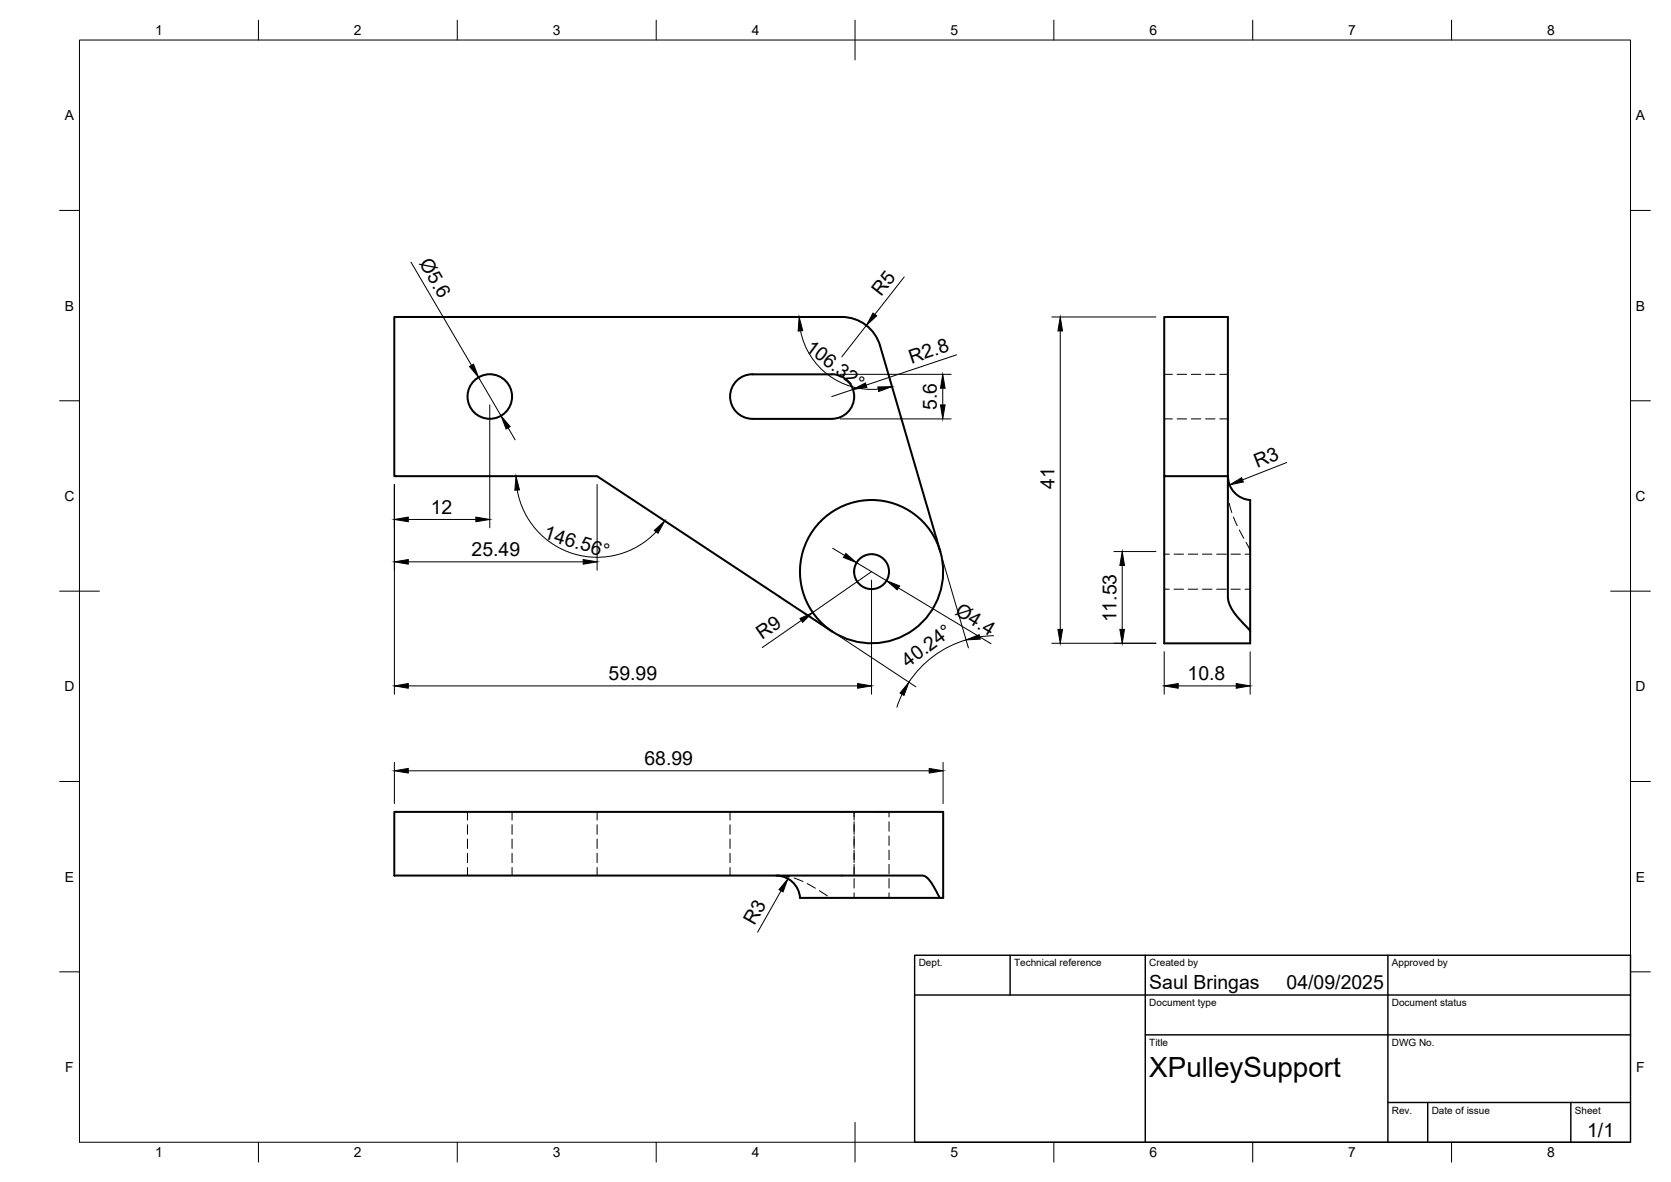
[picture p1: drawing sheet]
<svg xmlns="http://www.w3.org/2000/svg" width="420mm" height="297mm" viewBox="0 0 420 297" stroke-linecap="round" stroke-linejoin="round" font-family="sans-serif">
<!-- layer: Visible -->
<g fill="none" stroke="#000" stroke-width=".51">
<path d="M189.2 94.1h20M189.2 94.1a5.6 5.6 0 0 0-5.6 5.5 5.6 5.6 0 0 0 5.6 5.6M209.2 94.1a5.6 5.6 0 0 1 5.6 5.5 5.6 5.6 0 0 1-5.6 5.6M189.2 105.3h20M292.7 119.7v42h21.6v-3M308.7 119.7h-16v-40h16v70.3a11.3 11.3 0 0 0 3.9 6.7l1.7 2v-33a6.1 6.1 0 0 1-5.5-6M236.4 138.6l-15.1-51.8a10 10 0 0 0-9.6-7.1h-112.6v40h51l59.1 39M195.2 220a6 6 0 0 1 6 5.6M201.1 225.6h36.1v-21.6h-138.1v16h132.9a4.9 4.9 0 0 1 2.9 3l1.5 2.6"/>
<circle cx="123.2" cy="99.6" r="5.6"/>
<circle cx="219.1" cy="143.7" r="18"/>
<circle cx="219.1" cy="143.7" r="4.4"/>
</g>
<!-- layer: Hidden -->
<g fill="none" stroke="#000" stroke-width=".25">
<path d="M292.7 94.1h2.1M296 94.1h2.4M299.6 94.1h2.3M303.1 94.1h2.4M306.7 94.1h2M292.7 105.3h2.1M296 105.3h2.4M299.6 105.3h2.3M303.1 105.3h2.4M306.7 105.3h2M292.7 139.3h1.3M295.2 139.3h2.4"/>
<path d="M298.8 139.3h2.4M302.3 139.3h2.4M305.9 139.3h2.4M308.7 123.4l.2 1.9M309.1 126.5l.6 2.3M309.5 139.3h2.4M310.1 129.9l1 2.2M311.6 133.2l1.1 2.1M313.1 139.3h1.2M313.3 136.3l1 2.3M292.7 148.1h1.3M295.2 148.1h2.4"/>
<path d="M298.8 148.1h2.4M302.3 148.1h2.4M305.9 148.1h2.4M309.5 148.1h2.4M313.1 148.1h1.2M117.5 204v2.1M117.5 207.3v2.4M117.5 210.8v2.4M117.5 214.4v2.4M117.5 218v2M128.8 204v2.1M128.8 207.3v2.4"/>
<path d="M128.8 210.8v2.4M128.8 214.4v2.4M128.8 218v2M150.1 204v2.1M150.1 207.3v2.4M150.1 210.8v2.4M150.1 214.4v2.4M150.1 218v2M183.6 204v2.1M183.6 207.3v2.4M183.6 210.8v2.4M183.6 214.4v2.4"/>
<path d="M183.6 218v2M214.8 204v2.1M214.8 206.5v3.2M214.8 210.1v3.1M214.8 213.6v3.2M214.8 217.2v2.8M223.5 204v1.3M223.5 206.5v2.4M223.5 210.1v2.4M223.5 213.6v2.4M223.5 217.2v2.4M196 220l2.5 .4"/>
<path d="M199.7 220.6l2.2 .9M202.9 222l2.1 1.2M206 223.8l2 1.3M209.1 225.6h.1M214.8 220.8v2.4M214.8 224.4v1.2M223.5 220.8v2.4M223.5 224.4v1.2"/>
</g>
<!-- layer: BORDER -->
<g fill="none" stroke="#000" stroke-width=".25">
<path d="M20 10.1h390v276.9h-390zM65 5.1v5M115 5.1v5M165 5.1v5M215 5.1v10M265 5.1v5M315 5.1v5M365 5.1v5M15 52.9h5M410 52.9h5M15 100.7h5M410 100.7h5"/>
<path d="M15 148.6h10M405 148.6h10M15 196.4h5M410 196.4h5M15 244.2h5M410 244.2h5M65 287v5M115 287v5M165 287v5M215 282.1v9.9M265 287v5M315 287v5"/>
<path d="M365 287v5"/>
</g>
<!-- layer: TITLEBLOCK -->
<path d="M230 240.1h180v46.9h-180zM230 250h180M254 240.1v9.9M288 240.1v46.9M349 240.1v46.9M288 260.1h122M349 277.1h61M359 277.1v9.9M395 277.1v9.9" fill="none" stroke="#000" stroke-width=".36"/>
<!-- layer: FD_Dimensions -->
<g fill="none" stroke="#000" stroke-width=".25">
<path d="M103.3 65.9l15.3 25.9M227.4 69.6l-7.4 9.4M264.5 79.7h26.1M120.3 94.8l5.7 9.7M201.3 83.1a18.2 18.2 0 0 0 19.6 14.7M211.3 94.1h27.9M214.5 97.9l-5.4 1.8M217.8 81.8l-6.1 7.9M237 97.6v4.2M240.5 89.2l-22.7 7.6M266.6 83.2v75M123.1 101.8v30.8"/>
<path d="M127.8 107.5l1.7 3M211.3 105.3h27.9M323.5 116.2l-11.1 4.4M99.2 121.8v52.7M102.7 130.5h17M130.1 123.1a20.4 20.4 0 0 0 14.2 16.1 20.4 20.4 0 0 0 20.7-5.6M150.1 121.8v21.5M209.4 137.8l3 1.8M280.1 138.6h10.5M102.7 141.2h43.9M201.5 155.9l-9.8 6.8M211 159.8l19.3 12.8"/>
<path d="M215.4 141.4l7.5 4.5M219.1 143.7l-14.8 10.2M219.1 145.8v28.7M225.9 147.8l23.3 14M237 140.6l6.5 22.2M249.8 159.8l-3.4 .2M282.2 142.1v16.1M102.7 172.4h112.9M226.8 174.5l-1.3 3.2M242.9 160.8a26 26 0 0 0-14.4 10.6M264.5 161.7h26.1M292.7 163.8v10.7"/>
<path d="M296.2 172.4h14.6M314.3 163.8v10.7M99.2 191.6v10.3M102.7 193.7h130.9M237.1 191.6v10.3M196.4 223.9l-5.9 10.4"/>
</g>
<g fill="#000" stroke="#000" stroke-width=".25">
<path d="M219.5 78.7l.9 .7-2.6 2.4zM118 92.1l1.1-.6 1.2 3.3zM200.9 79.7l.9 3.4-1.1 .1zM214.5 97.9l3.1-1.7 .4 1.1zM220.7 97.2h3.6l-3.4 1.2zM237 94.1l.6 3.5h-1.1zM266.6 79.7l.6 3.5h-1.2zM126 104.5l2.3 2.7-1 .6zM236.5 101.8h1.1l-.6 3.5zM99.2 130.5l3.5-.6v1.2zM119.7 129.9l3.4 .6-3.4 .6zM129.8 119.7l.8 3.4-1.1 .1z"/>
<path d="M164.5 133.3l2.7-2.4-1.8 3.1zM212.7 139.1l2.7 2.3-3.3-1.3zM309.2 121.9l3-1.9 .4 1.1zM99.2 141.2l3.5-.6v1.2zM146.6 140.6l3.5 .6-3.5 .6zM201.1 155.4l3.2-1.5-2.5 2.5zM222.9 145.9l3.3 1.3-.6 1zM266 158.2h1.2l-.6 3.5zM281.6 158.2h1.1l-.5 3.5zM282.2 138.6l.5 3.5h-1.1zM99.2 172.4l3.5-.6v1.2zM215.6 171.8l3.5 .6-3.5 .6z"/>
<path d="M228.5 171.4l-1.2 3.4-1-.6zM242.9 160.8l3.3-1.3 .3 1.1zM292.7 172.4l3.5-.6v1.2zM310.8 171.8l3.5 .6-3.5 .6zM99.2 193.7l3.5-.6v1.2zM233.6 193.1l3.5 .6-3.5 .6zM198.1 220.8l-1.2 3.3-1-.5z"/>
</g>
<text font-size="7" x="289" y="270.6">XPulleySupport</text>
<g font-size="4.9">
<text x="105.3" y="66.1" transform="rotate(60 105.3 66.1)">Ø5.6</text>
<text x="221.6" y="74.6" transform="rotate(-52 221.6 74.6)">R5</text>
<text x="202.2" y="88" transform="rotate(37 202.2 88)">106.32°</text>
<text x="229.2" y="91.4" transform="rotate(-19 229.2 91.4)">R2.8</text>
<text x="235.6" y="103" transform="rotate(-90 235.6 103)">5.6</text>
<text x="316.1" y="117.6" transform="rotate(-21 316.1 117.6)">R3</text>
<text x="265.2" y="123" transform="rotate(-90 265.2 123)">41</text>
<text x="108.3" y="129.1">12</text>
<text x="136.5" y="135.3" transform="rotate(17 136.5 135.3)">146.56°</text>
<text x="118.6" y="139.7">25.49</text>
<text x="239.9" y="154.4" transform="rotate(31 239.9 154.4)">Ø4.4</text>
<text x="191.7" y="161" transform="rotate(-35 191.7 161)">R9</text>
<text x="280.7" y="156.4" transform="rotate(-90 280.7 156.4)">11.53</text>
<text x="228.3" y="167.8" transform="rotate(-37 228.3 167.8)">40.24°</text>
<text x="153" y="170.9">59.99</text>
<text x="298.6" y="170.9">10.8</text>
<text x="162.1" y="192.2">68.99</text>
<text x="189.7" y="232.6" transform="rotate(-61 189.7 232.6)">R3</text>
<text x="289" y="248.5">Saul Bringas</text>
<text x="323.5" y="248.5">04/09/2025</text>
<text x="399.1" y="285.7">1/1</text>
</g>
<g font-size="3.5">
<text x="39" y="8.8">1</text>
<text x="89" y="8.8">2</text>
<text x="139" y="8.8">3</text>
<text x="189" y="8.8">4</text>
<text x="239" y="8.8">5</text>
<text x="289" y="8.8">6</text>
<text x="339" y="8.8">7</text>
<text x="389" y="8.8">8</text>
<text x="16.3" y="30.2">A</text>
<text x="411.3" y="30.2">A</text>
<text x="16.3" y="78">B</text>
<text x="411.3" y="78">B</text>
<text x="16.2" y="125.9">C</text>
<text x="411.2" y="125.9">C</text>
<text x="16.2" y="173.7">D</text>
<text x="411.2" y="173.7">D</text>
<text x="16.3" y="221.6">E</text>
<text x="411.3" y="221.6">E</text>
<text x="16.4" y="269.4">F</text>
<text x="411.4" y="269.4">F</text>
<text x="39" y="290.8">1</text>
<text x="89" y="290.8">2</text>
<text x="139" y="290.8">3</text>
<text x="189" y="290.8">4</text>
<text x="239" y="290.8">5</text>
<text x="289" y="290.8">6</text>
<text x="339" y="290.8">7</text>
<text x="389" y="290.8">8</text>
</g>
<g font-size="2.5">
<text x="231" y="242.9">Dept.</text>
<text x="255" y="242.9">Technical reference</text>
<text x="289" y="242.9">Created by</text>
<text x="350" y="242.9">Approved by</text>
<text x="289" y="252.8">Document type</text>
<text x="350" y="252.8">Document status</text>
<text x="289" y="262.9">Title</text>
<text x="350" y="262.9">DWG No.</text>
<text x="350" y="279.9">Rev.</text>
<text x="360" y="279.9">Date of issue</text>
<text x="396" y="279.9">Sheet</text>
</g>
</svg>
